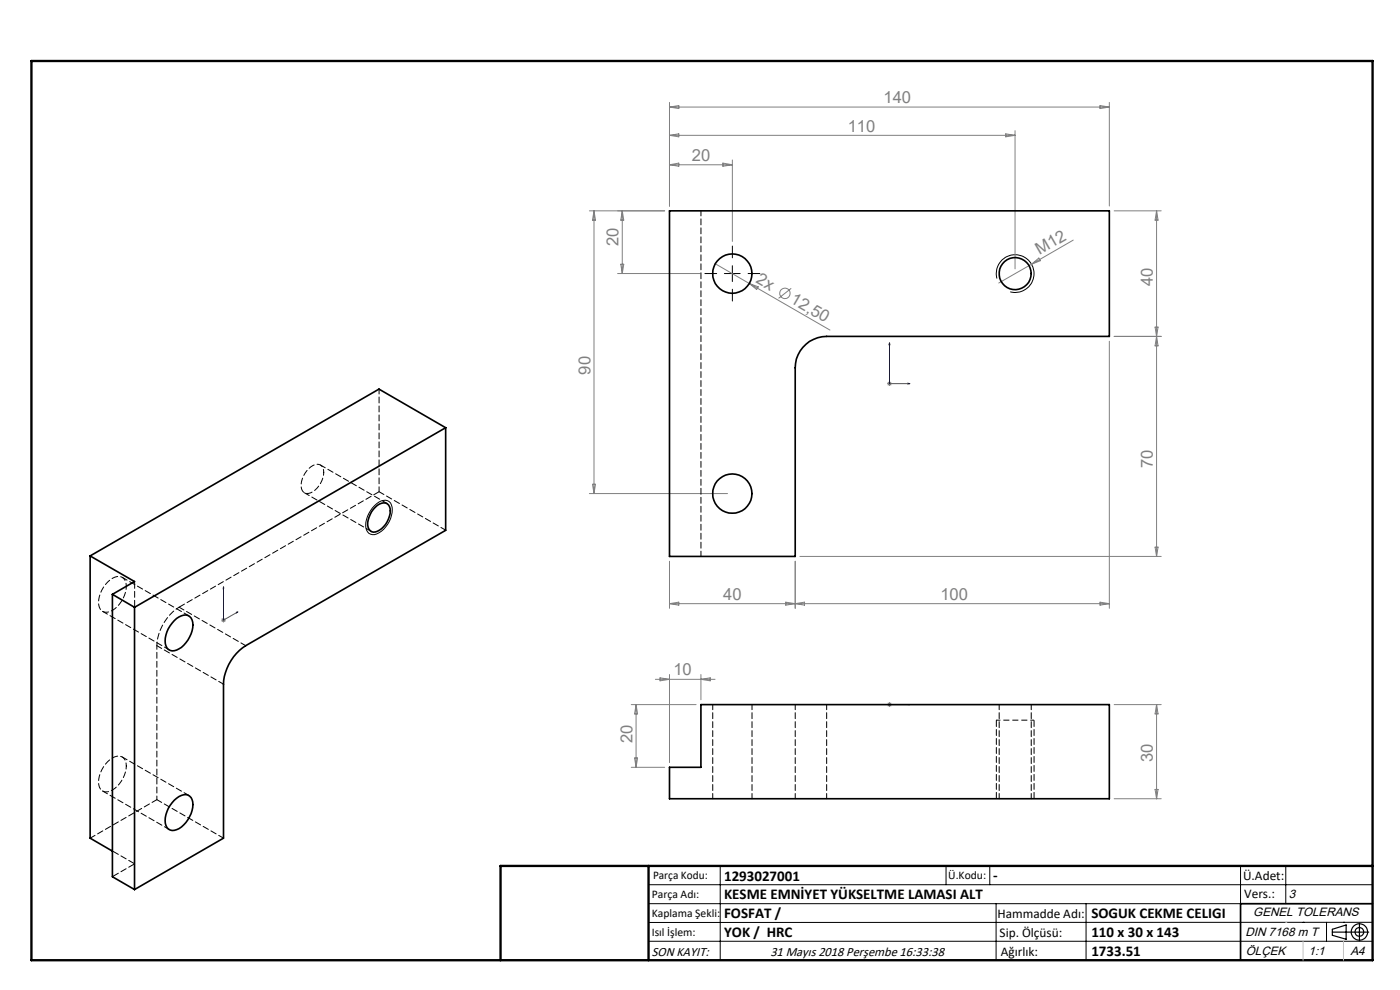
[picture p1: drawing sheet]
<svg xmlns="http://www.w3.org/2000/svg" width="297mm" height="210mm" viewBox="0 0 297 210" stroke-linecap="round" stroke-linejoin="round" font-family="sans-serif">
<g fill="none" stroke="#808080" stroke-width=".21">
<path d="M142 21.7v22M142 22.7h93.3M142 22.7l2-.3v.6zM142 35l2-.4v.7zM142 35h13.4M142 28.7l2-.3v.6zM142 28.7h73.3M153.4 34.6l2 .4-2 .3zM155.4 33.9v17.3M213.4 28.4l1.9 .3-1.9 .3zM215.3 27.7v29.3M233.4 22.4l1.9 .3-1.9 .3z"/>
<path d="M235.3 21.7v22M125 44.7h16M126 44.7l.3 2h-.6zM126 44.7v60M131 58h17.5M131.7 56h.6l-.3 2zM132 44.7l.3 2h-.6zM132 44.7v13.3M151.7 55.9l24.4 14.1M218.8 56l-6.9 4M218.8 56l1.6-1.3 .3 .6zM227.7 50.9l-8.9 5.1"/>
<path d="M236.4 44.7h9.9M245.4 44.7v73.3M245.4 44.7l.3 2h-.7zM159 60.1l1.9 .7-.4 .6zM167.9 61.2l-2.7 2.1M235.3 72.4v56.6M245 69.4h.7l-.3 2zM245.4 71.4l.3 2h-.7zM246.3 71.4h-9.9M188.2 81.4h1M188.3 81l.8 .7M188.7 80.9v1"/>
<path d="M189.1 81l-.8 .7M125 104.7h29.3M125.7 102.7h.6l-.3 2zM142 119.1v9.9M168.7 119.1v9.9M169.7 118h76.6M245 116.1h.7l-.3 1.9zM46.9 131.5h1M47.1 131.2l.7 .7M47.4 131v1M47.8 131.2l-.7 .7M142 128l2-.3v.7z"/>
<path d="M142 128h93.3M166.7 127.7l4 .7v-.7l-4 .7zM233.4 127.7l1.9 .3-1.9 .4zM133.9 149.5h13.8M134.9 149.5v13.3M134.9 149.5l.4 1.9h-.7zM139 144.1h12.7M140 143.8l2 .3-2 .3zM142 143.1v18.7M148.7 143.1v5.3M148.7 144.1l2-.3v.6zM188.2 149.5h1"/>
<path d="M188.3 149.1l.8 .7M188.7 148.9v1.1M189.1 149.1l-.8 .7M236.4 149.5h9.9M245.4 149.5l.3 1.9h-.7zM245.4 149.5v19.9M133.9 162.8h7.1M134.6 160.8h.7l-.4 2zM236.4 169.4h9.9M245 167.5h.7l-.3 1.9z"/>
<circle cx="166.5" cy="62.2" r="1.1"/>
</g>
<g fill="none" stroke="#000" stroke-width=".21">
<path d="M153.7 58h3.3M155.4 56.4v3.3M211.5 59.1a4 4 0 0 1 3.5-5.1 4 4 0 0 1 4.4 4.4 4 4 0 0 1-5.1 3.5M79.4 107.3a2.47 2.47 0 0 1 3.2-.9 3.7 3.7 0 0 1 0 4.2 4.5 4.5 0 0 1-3.6 2.8 1.94 1.94 0 0 1-1.4-2.6l.6-1.9zM137.6 187.7h153.6M137.6 191.7h153.6M137.6 199.7h153.6M152.8 183.7v20M200.7 183.7v4M210 183.7v4M211.3 191.7v12M230.4 191.7v12"/>
<path d="M263.2 183.7v20M272.8 183.7v8M276.4 195.6h.1M281.4 195.6v4.1M285 195.6h.1M291.2 195.6l-153.6 .1"/>
</g>
<path d="M211.4 152.8h8" fill="none" stroke="#000" stroke-width=".21" stroke-dasharray="1.3 .6" stroke-dashoffset=".5" stroke-linecap="butt"/>
<g fill="none" stroke="#000" stroke-width=".25">
<path d="M282.6 197.7h7.8M282.6 197.1l3-.9v3l-3-.8zM288.4 195.8v3.8M106.2 203.7h185"/>
<circle cx="288.4" cy="197.7" r="1.74"/>
<circle cx="288.4" cy="197.7" r=".93"/>
</g>
<path d="M188.7 72.7l.1 .4h-.2zM188.7 72.7v8.7h4.3M192.6 81.3l.4 .1-.4 .1zM47.4 124.5v7l3.1-1.7M47.4 124.5l.1 .3h-.2zM50.2 129.8h.3l-.3 .2zM188.6 149.5h.2zM188.7 149.5h.1M188.7 149.5h4.3M193 149.5h-.4h.4" fill="none" stroke="#00f" stroke-width=".21"/>
<path d="M152 58h-2.5M155.4 54.7v-2.5M158.7 58h2.5M155.4 61.4v2.5" fill="none" stroke="#000" stroke-width=".21" stroke-dasharray="15.2 1.3 1.3 1.3"/>
<path d="M211.4 152.8v16.6M219.4 169.4v-16.6" fill="none" stroke="#000" stroke-width=".21" stroke-dasharray="1.3 .6" stroke-dashoffset="-.1"/>
<path d="M211.4 152.8h.1" fill="none" stroke="#000" stroke-width=".21" stroke-dasharray="1.3 .6"/>
<path d="M291.2 191.7h-28v12" fill="none" stroke="#000" stroke-width=".35"/>
<path d="M6.7 12.9h284.5v190.8h-284.5zM137.6 183.7v20M291.2 183.7h-185v20" fill="none" stroke="#000" stroke-width=".5"/>
<path d="M276.4 199.7v4M285 199.7v4" fill="none" stroke="#c0c0c0" stroke-width=".21"/>
<path d="M272.8 195.6h.1" fill="none" stroke="#c0c0c0" stroke-width=".25"/>
<g fill="#00f">
<path d="M192.6 81.3l.4 .1-.4 .1zM188.7 72.7l.1 .4h-.2z"/>
<path d="M50.2 129.8h.3l-.3 .2zM47.4 124.5l.1 .3h-.2z"/>
<path d="M192.6 149.5h.4zM188.6 149.5h.2z"/>
</g>
<g fill="none" stroke="#000" stroke-width=".35">
<path d="M142 44.7h93.3v26.7h-59.9a6.7 6.7 0 0 0-6.7 6.6v40h-26.7zM94.5 90.7v21.8l-42.4 24.5a10.4 10.4 0 0 0-4.7 8.2v32.6l-18.9 10.9M94.5 90.7l-14.1-8.2-61.3 35.4M94.5 90.7l-66 38.1M19.1 117.9l9.4 5.5-4.7 2.7M19.1 117.9v59.9l4.7 2.7M79.6 107.6a1.97 1.97 0 0 1 2.8-.5 3.9 3.9 0 0 1-1 4.6l-.4 .4a1.74 1.74 0 0 1-2.7 .2 4.3 4.3 0 0 1 1.3-4.7zM23.8 126.1l4.7 2.7M23.8 126.1v59.9l4.7 2.7M28.5 128.8v59.9M37 131.6a3 3 0 0 1 2.9-1 2.28 2.28 0 0 1 1 2.6 6.1 6.1 0 0 1-3.9 4.8 1.7 1.7 0 0 1-2-2l.1-.6a6.6 6.6 0 0 1 1.9-3.8zM148.7 149.5h86.6v19.9h-93.3v-6.6h6.7z"/>
<path d="M37 169.7a3 3 0 0 1 2.9-1 2.28 2.28 0 0 1 1 2.6 5.9 5.9 0 0 1-3.9 4.8 1.7 1.7 0 0 1-2-2l.2-1.3a6.5 6.5 0 0 1 1.8-3.1z"/>
<circle cx="155.4" cy="58" r="4.2"/>
<circle cx="215.4" cy="58" r="3.4"/>
<circle cx="155.4" cy="104.7" r="4.2"/>
</g>
<path d="M80.4 104.3v-21.8M148.7 118v-73.3M151.2 149.4v20M168.7 149.4v20M175.4 149.4v20M212 149.4v20M159.5 169.4v-20M218.8 169.4v-20" fill="none" stroke="#000" stroke-width=".21" stroke-dasharray="1.3 .6" stroke-dashoffset=".2"/>
<path d="M28.6 128.8v-5.4M23.9 186l4.7-2.8M28.6 183.2l-4.7-2.7" fill="none" stroke="#000" stroke-width=".21" stroke-dasharray="1.3 .6" stroke-dashoffset="-.2"/>
<path d="M68.7 100.2a1.45 1.45 0 0 0-.7-1.5 1.45 1.45 0 0 0-1.6 0 5 5 0 0 0-2.4 5 1.43 1.43 0 0 0 2.4 .6 5.3 5.3 0 0 0 2.3-4.1M26.8 124.4a1.8 1.8 0 0 0-.9-1.9 1.8 1.8 0 0 0-2 .2 6.1 6.1 0 0 0-2.8 6.1 1.72 1.72 0 0 0 2.8 .7 6.5 6.5 0 0 0 2.9-5.1M26.8 162.5a1.8 1.8 0 0 0-.9-1.9 1.8 1.8 0 0 0-2 .2 6.1 6.1 0 0 0-2.8 6.1 1.72 1.72 0 0 0 2.8 .7 6.5 6.5 0 0 0 2.9-5.1" fill="none" stroke="#000" stroke-width=".21" stroke-dasharray="1.3 .6" stroke-dashoffset=".6"/>
<path d="M33.3 137v32.6M38 128.8a10.4 10.4 0 0 0-4.7 8.2" fill="none" stroke="#000" stroke-width=".21" stroke-dasharray="1.3 .6" stroke-dashoffset=".5"/>
<path d="M64.6 104.5l14.1 8.2M80.4 104.3l14.2 8.2M82.1 106.8l-14.1-8.2M21.8 129.7l14.1 8.1M33.3 137l14.1 8.1M38 128.8l14.1 8.2M40.1 130.6l-14.2-8.1M19.1 177.8l14.2-8.2M21.8 167.8l14.1 8.2M33.3 169.6l14.1 8.2M40.1 168.7l-14.2-8.1" fill="none" stroke="#000" stroke-width=".21" stroke-dasharray="1.3 .6" stroke-dashoffset=".1"/>
<path d="M80.4 104.3l-42.4 24.5" fill="none" stroke="#000" stroke-width=".21" stroke-dasharray="1.3 .6"/>
<g font-size="3.5" fill="#808080">
<text x="187.4" y="21.9">140</text>
<text x="179.8" y="27.9">110</text>
<text x="146.8" y="34.1">20</text>
<text x="131.2" y="52.2" transform="rotate(-90 131.2 52.2)">20</text>
<text x="160.2" y="59.9" transform="rotate(30 160.2 59.9)">2x</text>
<text x="220.5" y="54.2" transform="rotate(-30 220.5 54.2)">M12</text>
<text x="167.5" y="64.1" transform="rotate(30 167.5 64.1)">12,50</text>
<text x="244.6" y="60.6" transform="rotate(-90 244.6 60.6)">40</text>
<text x="125.2" y="79.5" transform="rotate(-90 125.2 79.5)">90</text>
<text x="244.6" y="99.3" transform="rotate(-90 244.6 99.3)">70</text>
<text x="153.4" y="127.2">40</text>
<text x="199.5" y="127.2">100</text>
<text x="142.9" y="143.3">10</text>
<text x="134.2" y="157.7" transform="rotate(-90 134.2 157.7)">20</text>
<text x="244.6" y="161.6" transform="rotate(-90 244.6 161.6)">30</text>
</g>
<g font-size="3.2">
<text x="153.6" y="186.8">1293027001</text>
<text x="153.6" y="190.8">KESME EMNİYET YÜKSELTME LAMASI ALT</text>
<text x="210.7" y="186.6">-</text>
<text x="153.6" y="194.8">FOSFAT /</text>
<text x="231.5" y="194.8">SOGUK CEKME CELIGI</text>
<text x="153.6" y="198.8">YOK / HRC</text>
<text x="231.5" y="198.7">110 x 30 x 143</text>
<text x="231.5" y="202.8">1733.51</text>
</g>
<g font-size="2.8">
<text x="263.7" y="186.7">Ü.Adet:</text>
<text x="263.9" y="190.5">Vers.:</text>
<text x="211.6" y="194.8">Hammadde Adı:</text>
<text x="138.3" y="202.8">SON KAYIT:</text>
<text x="163.4" y="202.8">31 Mayıs 2018 Perşembe 16:33:38</text>
<text x="212.1" y="198.7">Sip. Ölçüsü:</text>
<text x="212.3" y="202.7">Ağırlık:</text>
</g>
<g font-size="2.6">
<text x="273.4" y="190.4">3</text>
<text x="265.9" y="194.4">GENEL TOLERANS</text>
<text x="264.2" y="198.5">DIN 7168 m T</text>
<text x="264.3" y="202.6">ÖLÇEK</text>
<text x="277.6" y="202.6">1:1</text>
<text x="286.5" y="202.6">A4</text>
</g>
<g font-size="2.5">
<text x="138.3" y="190.5">Parça Adı:</text>
<text x="138.5" y="186.5">Parça Kodu:</text>
<text x="201.2" y="186.5">Ü.Kodu:</text>
<text x="138.3" y="194.5">Kaplama Şekli:</text>
<text x="138.3" y="198.6">Isıl İşlem:</text>
</g>
</svg>
